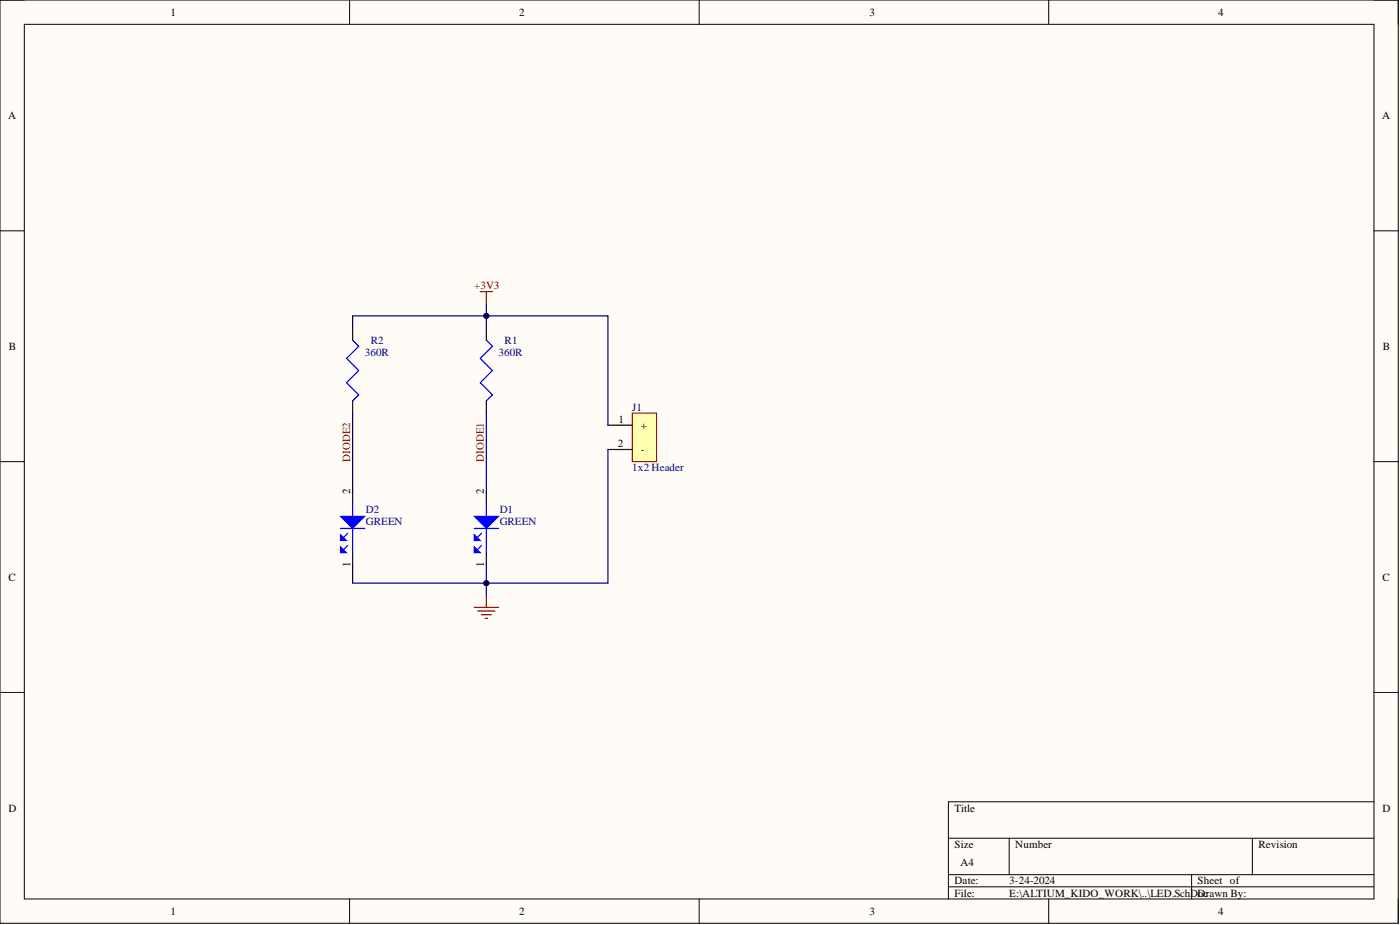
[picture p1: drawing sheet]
<svg xmlns="http://www.w3.org/2000/svg" width="292mm" height="193mm" viewBox="0 0 292 193" stroke-linecap="round" stroke-linejoin="round" font-family="sans-serif">
<path d="M0 0h291.7v192.6h-291.7z" fill-rule="evenodd" fill="#fffcf8"/>
<path d="M0 0h291.7v192.6h-291.7z" fill="none" stroke="#000" stroke-width=".21"/>
<path d="M5.1 5.1h281.6v182.4h-281.6z" fill-rule="evenodd" fill="#fffcf8"/>
<g fill="none" stroke="#000" stroke-width=".21">
<path d="M0 0h5.1M5.1 5.1h281.6v182.4h-281.6zM72.9 0v5.1M145.9 0v5.1M218.8 0v5.1M286.7 0h5v5.1M0 48.2h5.1M286.7 48.2h5M0 96.3h5.1M286.7 96.3h5M0 144.5h5.1M286.7 144.5h5"/>
<path d="M197.9 174.9h88.8M210.6 174.9v7.6M261.3 174.9v7.6M286.7 167.3h-88.8v20.2M72.9 187.5v5.1M145.9 187.5v5.1M197.9 182.5h88.8M197.9 185h88.8M218.8 187.5v5.1M248.6 182.5v5M291.7 187.5v5.1"/>
</g>
<path d="M131.9 86.2h5.1v10.1h-5.1z" fill-rule="evenodd" fill="#ffffb0"/>
<path d="M131.9 86.2h5.1v10.1h-5.1z" fill="none" stroke="#800000" stroke-width=".21"/>
<path d="M126.8 88.7h5.1M126.8 93.8h5.1M101.5 102.6v2.6M101.5 115.3v2.5" fill="none" stroke="#000" stroke-width=".25"/>
<path d="M98.9 110.2h5.1M101.5 105.2v2.5M101.5 110.2v5.1" fill="none" stroke="#00f" stroke-width=".25"/>
<path d="M98.9 107.7h5.1l-2.5 2.5z" fill="#00f"/>
<path d="M98.9 107.7h5.1l-2.5 2.5z" fill="none" stroke="#00f" stroke-width=".21"/>
<path d="M100.5 111.3l-1.3 1.2" fill="none" stroke="#00f" stroke-width=".25"/>
<path d="M98.9 111.5l1.3 1.3h-1.3z" fill="#00f"/>
<path d="M98.9 111.5l1.3 1.3h-1.3z" fill="none" stroke="#00f" stroke-width=".21"/>
<path d="M100.5 113.8l-1.3 1.3" fill="none" stroke="#00f" stroke-width=".25"/>
<path d="M98.9 114l1.3 1.3h-1.3z" fill="#00f"/>
<path d="M98.9 114l1.3 1.3h-1.3z" fill="none" stroke="#00f" stroke-width=".21"/>
<path d="M101.5 68.4v2.6M101.5 83.6v2.6" fill="none" stroke="#000" stroke-width=".25"/>
<path d="M101.5 71l1.2 1.2-2.5 2.6 2.5 2.5-2.5 2.5 2.5 2.6-1.2 1.2" fill="none" stroke="#00f" stroke-width=".25"/>
<path d="M101.5 68.4v-2.5h25.3v22.8" fill="none" stroke="#000080" stroke-width=".25"/>
<circle cx="101.5" cy="65.9" r=".51" fill="#000080"/>
<circle cx="101.5" cy="65.9" r=".51" fill="none" stroke="#000080" stroke-width=".21"/>
<path d="M101.5 86.2v16.4M126.8 93.8v27.9h-25.3v-3.9" fill="none" stroke="#000080" stroke-width=".25"/>
<circle cx="101.5" cy="121.7" r=".51" fill="#000080"/>
<circle cx="101.5" cy="121.7" r=".51" fill="none" stroke="#000080" stroke-width=".21"/>
<path d="M101.5 121.7v2.5" fill="none" stroke="#000080" stroke-width=".25"/>
<circle cx="101.5" cy="121.7" r=".51" fill="#000080"/>
<circle cx="101.5" cy="121.7" r=".51" fill="none" stroke="#000080" stroke-width=".21"/>
<path d="M101.5 63.4v2.5" fill="none" stroke="#000080" stroke-width=".25"/>
<circle cx="101.5" cy="65.9" r=".51" fill="#000080"/>
<circle cx="101.5" cy="65.9" r=".51" fill="none" stroke="#000080" stroke-width=".21"/>
<path d="M100.2 60.8h2.5M101.5 60.8v2.6M98.9 126.7h5.1M99.7 127.5h3.6M100.5 128.2h2M101.2 129h.5M101.5 124.2v2.5" fill="none" stroke="#800000" stroke-width=".25"/>
<path d="M73.6 102.6v2.6M73.6 115.3v2.5" fill="none" stroke="#000" stroke-width=".25"/>
<path d="M71 110.2h5.1M73.6 105.2v2.5M73.6 110.2v5.1" fill="none" stroke="#00f" stroke-width=".25"/>
<path d="M71 107.7h5.1l-2.5 2.5z" fill="#00f"/>
<path d="M71 107.7h5.1l-2.5 2.5z" fill="none" stroke="#00f" stroke-width=".21"/>
<path d="M72.6 111.3l-1.3 1.2" fill="none" stroke="#00f" stroke-width=".25"/>
<path d="M71 111.5l1.3 1.3h-1.3z" fill="#00f"/>
<path d="M71 111.5l1.3 1.3h-1.3z" fill="none" stroke="#00f" stroke-width=".21"/>
<path d="M72.6 113.8l-1.3 1.3" fill="none" stroke="#00f" stroke-width=".25"/>
<path d="M71 114l1.3 1.3h-1.3z" fill="#00f"/>
<path d="M71 114l1.3 1.3h-1.3z" fill="none" stroke="#00f" stroke-width=".21"/>
<path d="M73.6 68.4v2.6M73.6 83.6v2.6" fill="none" stroke="#000" stroke-width=".25"/>
<path d="M73.6 71l1.2 1.2-2.5 2.6 2.5 2.5-2.5 2.5 2.5 2.6-1.2 1.2" fill="none" stroke="#00f" stroke-width=".25"/>
<path d="M101.5 65.9h-27.9v2.5M73.6 86.2v16.4" fill="none" stroke="#000080" stroke-width=".25"/>
<circle cx="101.5" cy="65.9" r=".51" fill="#000080"/>
<circle cx="101.5" cy="65.9" r=".51" fill="none" stroke="#000080" stroke-width=".21"/>
<path d="M73.6 117.8v3.9h27.9" fill="none" stroke="#000080" stroke-width=".25"/>
<circle cx="101.5" cy="121.7" r=".51" fill="#000080"/>
<circle cx="101.5" cy="121.7" r=".51" fill="none" stroke="#000080" stroke-width=".21"/>
<g font-size="2.3">
<text x="35.6" y="3.3">1</text>
<text x="108.3" y="3.3">2</text>
<text x="181.4" y="3.3">3</text>
<text x="254.2" y="3.3">4</text>
<text x="1.7" y="24.8">A</text>
<text x="288.4" y="24.8">A</text>
<text x="1.9" y="73">B</text>
<text x="288.5" y="73">B</text>
<text x="129" y="88.2">1</text>
<text x="133.7" y="89.5">+</text>
<text x="128.9" y="93.3">2</text>
<text x="133.7" y="94.5">-</text>
<text x="73.1" y="103.2" transform="rotate(-90 73.1 103.2)">2</text>
<text x="101" y="103.2" transform="rotate(-90 101 103.2)">2</text>
<text x="73.1" y="118.2" transform="rotate(-90 73.1 118.2)">1</text>
<text x="101" y="118.2" transform="rotate(-90 101 118.2)">1</text>
<text x="1.8" y="121.1">C</text>
<text x="288.4" y="121.1">C</text>
<text x="1.8" y="169.3">D</text>
<text x="199.1" y="169.3">Title</text>
<text x="288.4" y="169.3">D</text>
<text x="199.1" y="176.9">Size</text>
<text x="211.8" y="176.9">Number</text>
<text x="262.6" y="176.9">Revision</text>
<text x="199.1" y="184.5">Date:</text>
<text x="200.4" y="180.7">A4</text>
<text x="210.6" y="184.5">3-24-2024</text>
<text x="249.9" y="184.5">Sheet of</text>
<text x="35.6" y="190.8">1</text>
<text x="108.3" y="190.8">2</text>
<text x="181.4" y="190.8">3</text>
<text x="199.1" y="187">File:</text>
<text x="210.6" y="187">E:\ALTIUM_KIDO_WORK\..\LED.SchDDrawn By:</text>
<text x="249.9" y="187">oc</text>
<text x="254.2" y="190.8">4</text>
</g>
<text font-size="2.3" fill="#800000" x="98.9" y="60.3">+3V3</text>
<g font-size="2.3" fill="#000080">
<text x="77.4" y="71.7">R2</text>
<text x="105.3" y="71.7">R1</text>
<text x="76.1" y="74.3">360R</text>
<text x="104" y="74.3">360R</text>
<text x="131.9" y="85.7">J1</text>
<text x="131.9" y="98.3">1x2 Header</text>
<text x="76.4" y="107">D2</text>
<text x="104.3" y="107">D1</text>
<text x="76.4" y="109.5">GREEN</text>
<text x="104.3" y="109.5">GREEN</text>
</g>
<g font-size="2.3" fill="#980000">
<text x="73.1" y="96.3" transform="rotate(-90 73.1 96.3)">DIODE2</text>
<text x="101" y="96.3" transform="rotate(-90 101 96.3)">DIODE1</text>
</g>
</svg>
